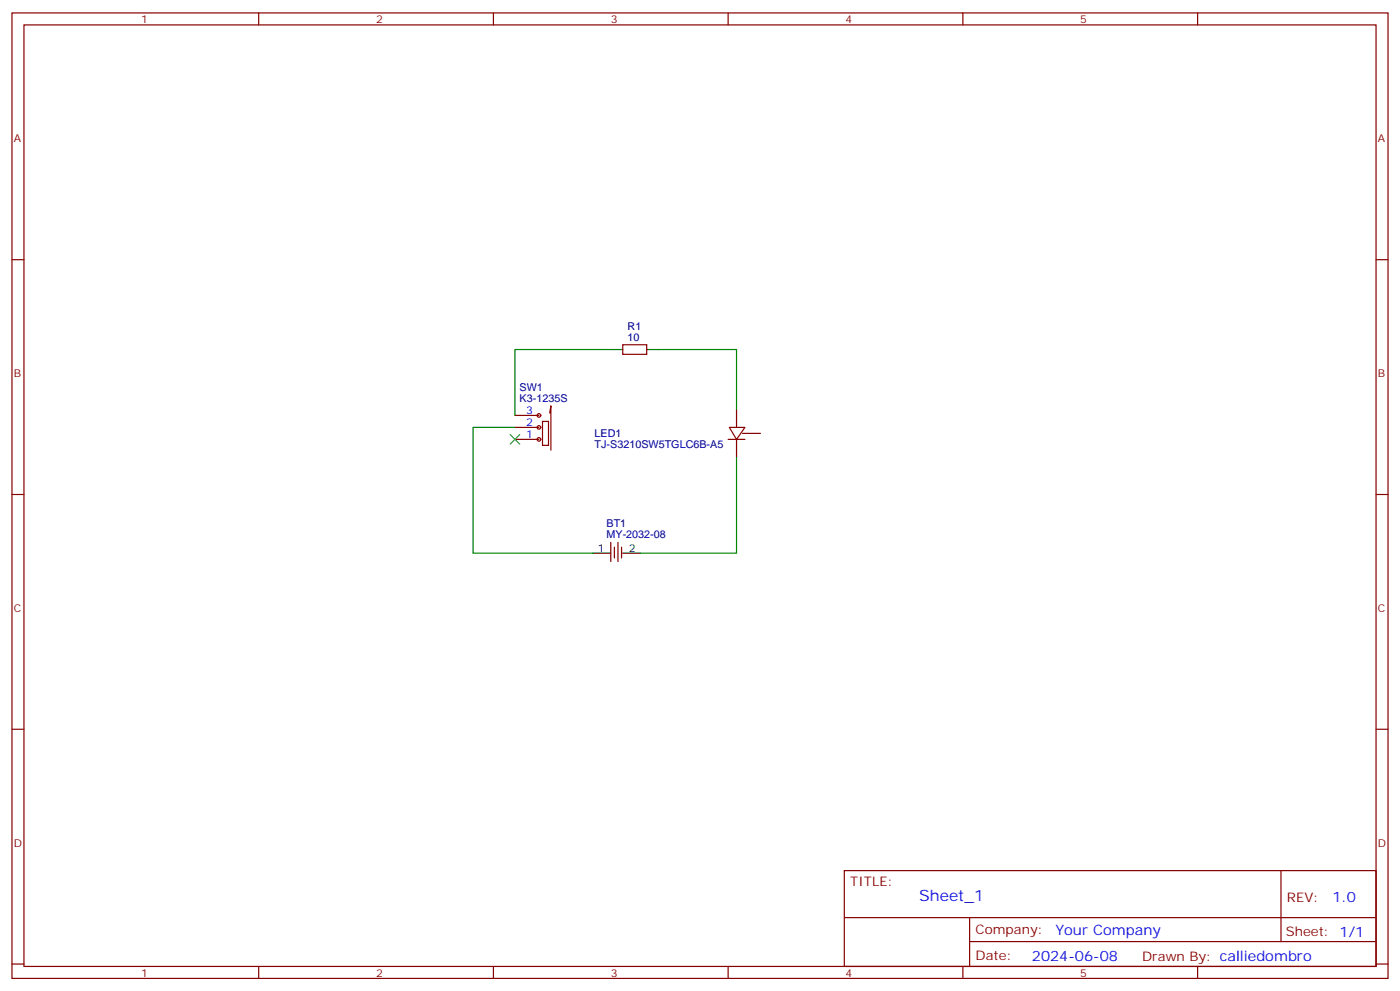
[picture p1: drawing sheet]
<svg xmlns="http://www.w3.org/2000/svg" width="412mm" height="292mm" viewBox="0 0 412 292" stroke-linecap="round" stroke-linejoin="round" font-family="sans-serif">
<g fill="none" stroke="#870000" stroke-width=".35">
<path d="M3.5 3.8h405.4v284.3h-405.4zM7.1 7.3h398.2v277.3h-398.2zM76.2 3.8v3.5M145.3 3.8v3.5M214.5 3.8v3.5M283.6 3.8v3.5M352.8 3.8v3.5M3.5 76.5h3.6M405.3 76.5h3.6M183.4 101.5h7.1v2.9h-7.1zM151.7 129.4h7M151.7 122.3h7"/>
<path d="M151.7 125.9h7M159.8 124.1h1.8v7.1h-1.8zM161.9 121.6l.4-2.1v13.1M214.5 129.4h4.9M214.8 125.9h4.6l-2.4 3.5zM217 120.6v5.3M217 129.4v5.3M218.7 127.6h5.3M3.5 145.6h3.6M179.9 159.7v5.7M182 159.7v5.7M405.3 145.6h3.6"/>
<path d="M181 161.1v3.2M183.1 161.1v3.2M3.5 214.8h3.6M405.3 214.8h3.6M248.7 256.4h156.6v28.2h-156.6zM377.3 256.4v20.9M248.7 270.2h156.5M285.6 277.3h119.6M285.6 270.2v14.2M3.5 283.9h3.6M76.2 284.6v3.5M145.3 284.6v3.5"/>
<path d="M214.5 284.6v3.5M283.6 284.6v3.5M352.8 284.6v3.5M405.3 283.9h3.6"/>
</g>
<path d="M179.9 102.9h3.5M190.5 102.9h3.5M174.6 162.9h5.3M183.4 162.9h5.3" fill="none" stroke="#000" stroke-width=".35"/>
<g fill="none" stroke="#900" stroke-width=".35">
<circle cx="158.7" cy="122.3" r=".53"/>
<circle cx="158.7" cy="129.4" r=".53"/>
<circle cx="158.7" cy="125.9" r=".53"/>
</g>
<path d="M179.9 102.9h-28.2v19.4M194 102.9h23v17.7M151.7 125.9h-12.4v37h35.3M217 134.7v28.2h-28.3" fill="none" stroke="#008700" stroke-width=".35"/>
<path d="M150.3 128l2.8 2.8M153.1 128l-2.8 2.8" fill="none" stroke="#3c3" stroke-width=".35"/>
<text font-size="4.6" fill="#00f" x="270.8" y="265.4">Sheet_1</text>
<g font-size="4.2" fill="#00f">
<text x="392.5" y="265.7">1.0</text>
<text x="310.9" y="275.2">Your Company</text>
<text x="304" y="283">2024-06-08</text>
</g>
<g font-size="3.9" fill="#800">
<text x="250.5" y="261">TITLE:</text>
<text x="379.1" y="265.7">REV:</text>
<text x="287.4" y="275.2">Company:</text>
<text x="378.7" y="275.8">Sheet: 1/1</text>
<text x="287.4" y="282.9">Date:</text>
<text x="336.4" y="282.9">Drawn By: calliedombro</text>
</g>
<g font-size="3.2" fill="#800">
<text x="41.6" y="6.8">1</text>
<text x="110.8" y="6.8">2</text>
<text x="179.9" y="6.8">3</text>
<text x="249.1" y="6.8">4</text>
<text x="318.2" y="6.8">5</text>
<text x="4.1" y="41.9">A</text>
<text x="405.9" y="41.9">A</text>
<text x="4.1" y="111.1">B</text>
<text x="405.9" y="111.1">B</text>
<text x="4.1" y="180.2">C</text>
<text x="405.9" y="180.2">C</text>
<text x="4.1" y="249.3">D</text>
<text x="405.9" y="249.3">D</text>
<text x="41.6" y="287.6">1</text>
<text x="110.8" y="287.6">2</text>
<text x="179.9" y="287.6">3</text>
<text x="249.1" y="287.6">4</text>
<text x="318.2" y="287.6">5</text>
</g>
<g font-size="3.2" fill="#000080">
<text x="184.9" y="100.5">10</text>
<text x="184.9" y="97.3">R1</text>
<text x="153.1" y="118.5">K3-1235S</text>
<text x="153.1" y="115.2">SW1</text>
<text x="175.2" y="131.9">TJ-S3210SW5TGLC6B-A5</text>
<text x="175.2" y="128.6">LED1</text>
<text x="178.7" y="155.1">BT1</text>
<text x="178.7" y="158.3">MY-2032-08</text>
</g>
<g font-size="3.2" fill="#00f">
<text x="155" y="122">3</text>
<text x="155" y="125.5">2</text>
<text x="155" y="129">1</text>
</g>
<g font-size="3.2">
<text x="176.1" y="162.6">1</text>
<text x="185.2" y="162.6">2</text>
</g>
</svg>
